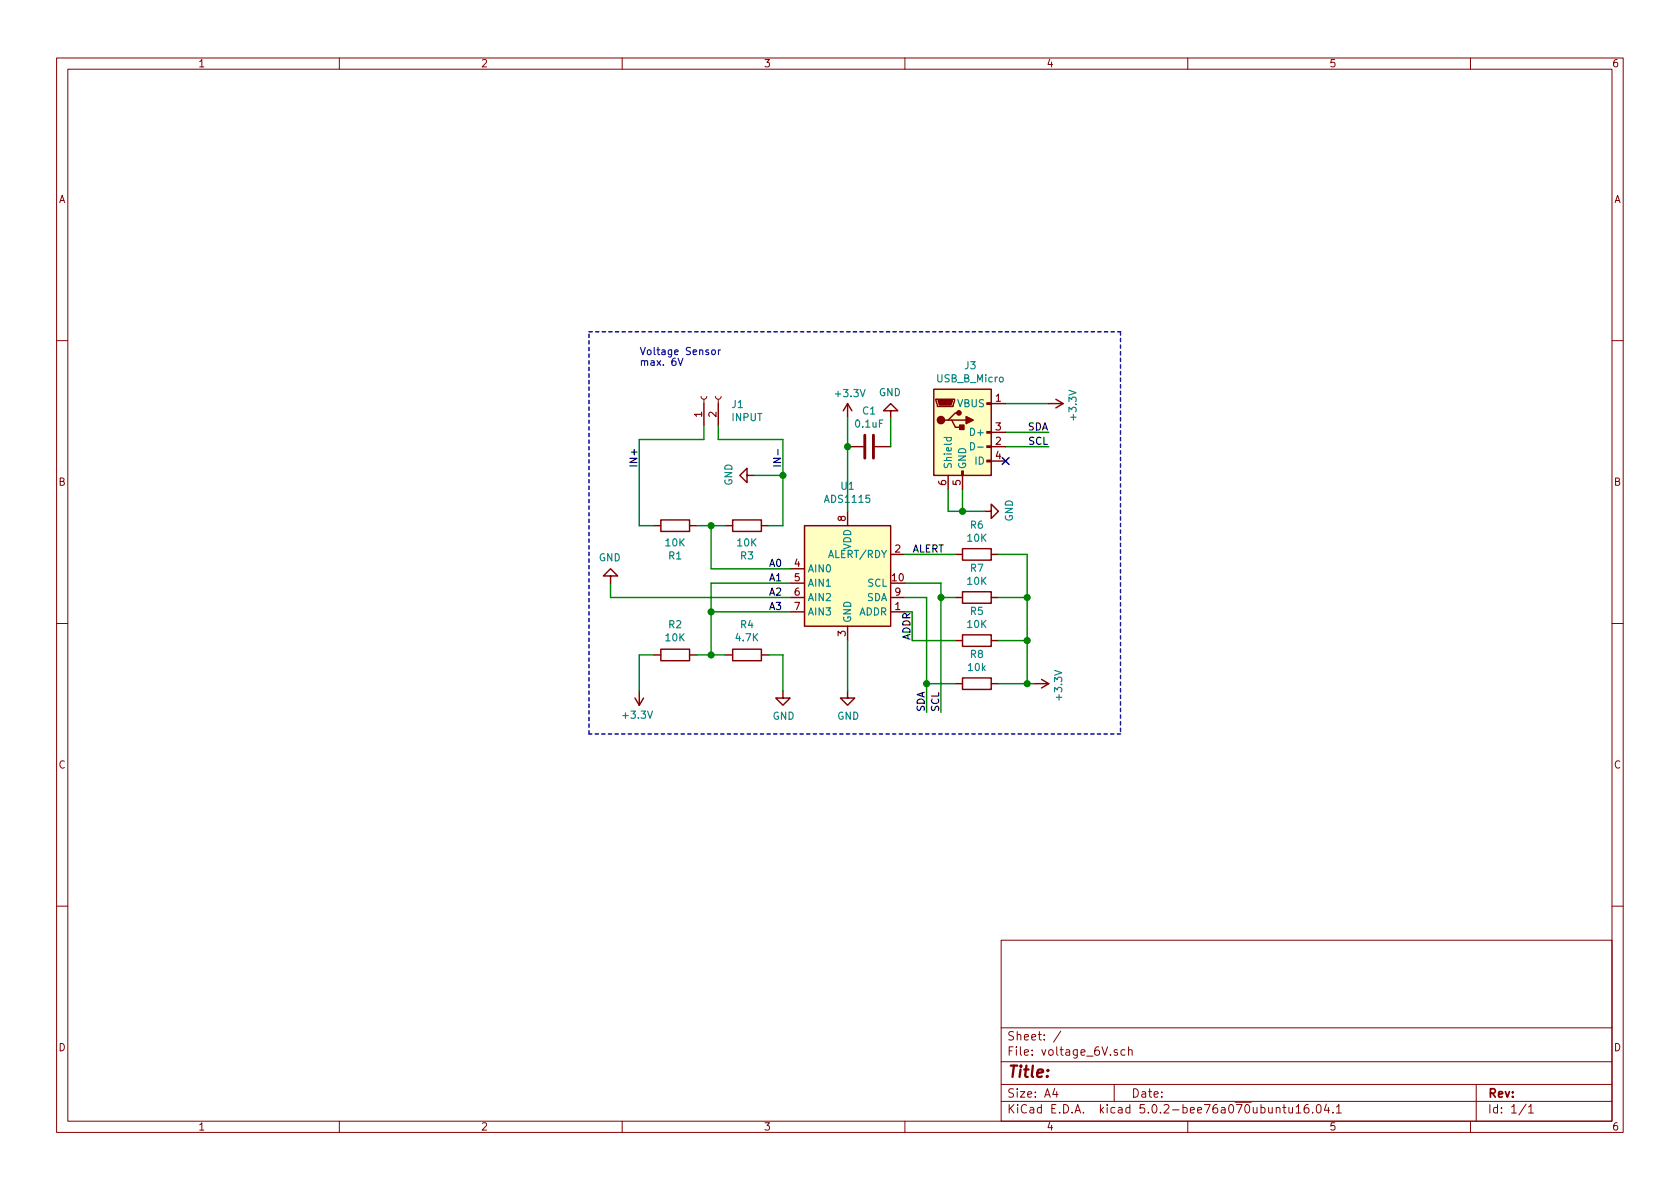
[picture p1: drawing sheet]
EESchema Schematic File Version 4
LIBS:voltage_6V-cache
EELAYER 26 0
EELAYER END
$Descr A4 11693 8268
encoding utf-8
Sheet 1 1
Title ""
Date ""
Rev ""
Comp ""
Comment1 ""
Comment2 ""
Comment3 ""
Comment4 ""
$EndDescr
$Comp
L Analog_ADC:ADS1115IDGS U1
U 1 1
P 5900 4050
F 0 "U1" H 5900 4728 50  0000 C CNN
F 1 "ADS1115" H 5900 4637 50  0000 C CNN
F 2 "voltage_6V_fp:TSSOP-10_3x3mm_P0.5mm" H 5900 3550 50  0001 C CNN
F 3 "http://www.ti.com/lit/ds/symlink/ads1113.pdf" H 5850 3150 50  0001 C CNN
	1    5900 4050
	1    0    0    -1  
$EndComp
$Comp
L power:+3.3V #PWR05
U 1 1
P 5900 2900
F 0 "#PWR05" H 5900 2750 50  0001 C CNN
F 1 "+3.3V" H 5915 3073 50  0000 C CNN
F 2 "" H 5900 2900 50  0001 C CNN
F 3 "" H 5900 2900 50  0001 C CNN
	1    5900 2900
	1    0    0    -1  
$EndComp
$Comp
L power:GND #PWR07
U 1 1
P 6200 2900
F 0 "#PWR07" H 6200 2650 50  0001 C CNN
F 1 "GND" H 6205 2727 50  0000 C CNN
F 2 "" H 6200 2900 50  0001 C CNN
F 3 "" H 6200 2900 50  0001 C CNN
	1    6200 2900
	-1   0    0    1   
$EndComp
Wire Wire Line
	5900 2900 5900 3100
$Comp
L Device:C C1
U 1 1
P 6050 3100
F 0 "C1" V 5798 3100 50  0000 C CNN
F 1 "0.1uF" V 5889 3100 50  0000 C CNN
F 2 "voltage_6V_fp:C_0402_1005Metric" H 6088 2950 50  0001 C CNN
F 3 "~" H 6050 3100 50  0001 C CNN
	1    6050 3100
	0    1    1    0   
$EndComp
Connection ~ 5900 3100
Wire Wire Line
	5900 3100 5900 3550
Wire Wire Line
	6200 3100 6200 2900
$Comp
L power:GND #PWR06
U 1 1
P 5900 4800
F 0 "#PWR06" H 5900 4550 50  0001 C CNN
F 1 "GND" H 5905 4627 50  0000 C CNN
F 2 "" H 5900 4800 50  0001 C CNN
F 3 "" H 5900 4800 50  0001 C CNN
	1    5900 4800
	1    0    0    -1  
$EndComp
$Comp
L Device:R R5
U 1 1
P 6800 4450
F 0 "R5" V 6593 4450 50  0000 C CNN
F 1 "10K" V 6684 4450 50  0000 C CNN
F 2 "voltage_6V_fp:R_0402_1005Metric" V 6730 4450 50  0001 C CNN
F 3 "~" H 6800 4450 50  0001 C CNN
	1    6800 4450
	0    1    1    0   
$EndComp
Wire Wire Line
	6350 4250 6350 4450
Wire Wire Line
	6300 4150 6450 4150
Wire Wire Line
	6300 4050 6550 4050
Wire Wire Line
	6550 4050 6550 4150
Wire Wire Line
	7000 2800 7300 2800
Wire Wire Line
	7000 3100 7300 3100
Wire Wire Line
	7000 3000 7300 3000
Wire Wire Line
	6700 3400 6700 3550
Text Label 7300 3100 2    50   ~ 0
SCL
Text Label 7300 3000 2    50   ~ 0
SDA
$Comp
L power:GND #PWR09
U 1 1
P 6850 3550
F 0 "#PWR09" H 6850 3300 50  0001 C CNN
F 1 "GND" H 6855 3377 50  0000 C CNN
F 2 "" H 6850 3550 50  0001 C CNN
F 3 "" H 6850 3550 50  0001 C CNN
	1    6850 3550
	0    -1   -1   0   
$EndComp
$Comp
L power:+3.3V #PWR08
U 1 1
P 7300 2800
F 0 "#PWR08" H 7300 2650 50  0001 C CNN
F 1 "+3.3V" H 7315 2973 50  0000 C CNN
F 2 "" H 7300 2800 50  0001 C CNN
F 3 "" H 7300 2800 50  0001 C CNN
	1    7300 2800
	0    1    1    0   
$EndComp
Text Label 6550 4950 1    50   ~ 0
SCL
Text Label 6450 4950 1    50   ~ 0
SDA
$Comp
L Device:R R8
U 1 1
P 6800 4750
F 0 "R8" V 6593 4750 50  0000 C CNN
F 1 "10k" V 6684 4750 50  0000 C CNN
F 2 "voltage_6V_fp:R_0402_1005Metric" V 6730 4750 50  0001 C CNN
F 3 "~" H 6800 4750 50  0001 C CNN
	1    6800 4750
	0    1    1    0   
$EndComp
$Comp
L Device:R R7
U 1 1
P 6800 4150
F 0 "R7" V 6593 4150 50  0000 C CNN
F 1 "10K" V 6684 4150 50  0000 C CNN
F 2 "voltage_6V_fp:R_0402_1005Metric" V 6730 4150 50  0001 C CNN
F 3 "~" H 6800 4150 50  0001 C CNN
	1    6800 4150
	0    1    1    0   
$EndComp
Wire Wire Line
	6650 4150 6550 4150
Wire Wire Line
	6650 4750 6450 4750
Wire Wire Line
	6950 4150 7150 4150
Wire Wire Line
	6950 4750 7150 4750
$Comp
L power:+3.3V #PWR010
U 1 1
P 7200 4750
F 0 "#PWR010" H 7200 4600 50  0001 C CNN
F 1 "+3.3V" H 7215 4923 50  0000 C CNN
F 2 "" H 7200 4750 50  0001 C CNN
F 3 "" H 7200 4750 50  0001 C CNN
	1    7200 4750
	0    1    1    0   
$EndComp
$Comp
L Device:R R6
U 1 1
P 6800 3850
F 0 "R6" V 6593 3850 50  0000 C CNN
F 1 "10K" V 6684 3850 50  0000 C CNN
F 2 "voltage_6V_fp:R_0402_1005Metric" V 6730 3850 50  0001 C CNN
F 3 "~" H 6800 3850 50  0001 C CNN
	1    6800 3850
	0    1    1    0   
$EndComp
Connection ~ 7150 4150
Wire Wire Line
	6950 3850 7150 3850
Wire Wire Line
	7150 3850 7150 4150
Wire Wire Line
	6300 4250 6350 4250
$Comp
L Device:R R4
U 1 1
P 5200 4550
F 0 "R4" V 5407 4550 50  0000 C CNN
F 1 "4.7K" V 5316 4550 50  0000 C CNN
F 2 "voltage_6V_fp:R_0402_1005Metric" V 5130 4550 50  0001 C CNN
F 3 "~" H 5200 4550 50  0001 C CNN
	1    5200 4550
	0    -1   -1   0   
$EndComp
$Comp
L Device:R R2
U 1 1
P 4700 4550
F 0 "R2" V 4907 4550 50  0000 C CNN
F 1 "10K" V 4816 4550 50  0000 C CNN
F 2 "voltage_6V_fp:R_0402_1005Metric" V 4630 4550 50  0001 C CNN
F 3 "~" H 4700 4550 50  0001 C CNN
	1    4700 4550
	0    -1   -1   0   
$EndComp
Wire Wire Line
	4850 4550 4950 4550
Wire Wire Line
	4950 4550 4950 4250
Wire Wire Line
	4950 4250 5500 4250
Connection ~ 4950 4550
Wire Wire Line
	4950 4550 5050 4550
$Comp
L power:GND #PWR04
U 1 1
P 5450 4800
F 0 "#PWR04" H 5450 4550 50  0001 C CNN
F 1 "GND" H 5455 4627 50  0000 C CNN
F 2 "" H 5450 4800 50  0001 C CNN
F 3 "" H 5450 4800 50  0001 C CNN
	1    5450 4800
	1    0    0    -1  
$EndComp
Wire Wire Line
	5450 4800 5450 4550
Wire Wire Line
	5450 4550 5350 4550
$Comp
L power:+3.3V #PWR02
U 1 1
P 4450 4800
F 0 "#PWR02" H 4450 4650 50  0001 C CNN
F 1 "+3.3V" H 4465 4973 50  0000 C CNN
F 2 "" H 4450 4800 50  0001 C CNN
F 3 "" H 4450 4800 50  0001 C CNN
	1    4450 4800
	-1   0    0    1   
$EndComp
Wire Wire Line
	4450 4800 4450 4550
Wire Wire Line
	4450 4550 4550 4550
$Comp
L Device:R R3
U 1 1
P 5200 3650
F 0 "R3" V 5407 3650 50  0000 C CNN
F 1 "10K" V 5316 3650 50  0000 C CNN
F 2 "voltage_6V_fp:R_0402_1005Metric" V 5130 3650 50  0001 C CNN
F 3 "~" H 5200 3650 50  0001 C CNN
	1    5200 3650
	0    -1   1    0   
$EndComp
$Comp
L Device:R R1
U 1 1
P 4700 3650
F 0 "R1" V 4907 3650 50  0000 C CNN
F 1 "10K" V 4816 3650 50  0000 C CNN
F 2 "voltage_6V_fp:R_0402_1005Metric" V 4630 3650 50  0001 C CNN
F 3 "~" H 4700 3650 50  0001 C CNN
	1    4700 3650
	0    -1   1    0   
$EndComp
Wire Wire Line
	4850 3650 4950 3650
Wire Wire Line
	4950 3650 4950 3950
Wire Wire Line
	4950 3950 5500 3950
Connection ~ 4950 3650
Wire Wire Line
	4950 3650 5050 3650
$Comp
L power:GND #PWR03
U 1 1
P 5250 3300
F 0 "#PWR03" H 5250 3050 50  0001 C CNN
F 1 "GND" H 5255 3127 50  0000 C CNN
F 2 "" H 5250 3300 50  0001 C CNN
F 3 "" H 5250 3300 50  0001 C CNN
	1    5250 3300
	0    1    -1   0   
$EndComp
Wire Wire Line
	5450 3650 5350 3650
Wire Wire Line
	4450 3650 4550 3650
Connection ~ 6550 4150
Wire Wire Line
	6300 3850 6650 3850
Wire Wire Line
	4250 4150 4250 4050
$Comp
L power:GND #PWR01
U 1 1
P 4250 4050
F 0 "#PWR01" H 4250 3800 50  0001 C CNN
F 1 "GND" H 4255 3877 50  0000 C CNN
F 2 "" H 4250 4050 50  0001 C CNN
F 3 "" H 4250 4050 50  0001 C CNN
	1    4250 4050
	-1   0    0    1   
$EndComp
Text Label 5350 3950 0    50   ~ 0
A0
Text Label 5350 4050 0    50   ~ 0
A1
Text Label 5350 4150 0    50   ~ 0
A2
Text Label 5350 4250 0    50   ~ 0
A3
Text Label 6350 4450 1    50   ~ 0
ADDR
Text Label 6350 3850 0    50   ~ 0
ALERT
Wire Wire Line
	5500 4050 4950 4050
Text Notes 4450 2550 0    50   ~ 0
Voltage Sensor\nmax. 6V
Wire Wire Line
	7150 4150 7150 4450
Wire Wire Line
	6650 4450 6350 4450
Wire Wire Line
	6950 4450 7150 4450
Connection ~ 7150 4450
Wire Wire Line
	6550 4150 6550 4950
Connection ~ 6450 4750
Wire Wire Line
	6450 4750 6450 4950
Wire Wire Line
	7150 4450 7150 4750
Wire Wire Line
	6450 4150 6450 4750
Wire Wire Line
	7200 4750 7150 4750
Connection ~ 7150 4750
Wire Wire Line
	5900 4450 5900 4800
$Comp
L voltage_6V:Connector_USB_B_Micro J3
U 1 1
P 6700 3000
F 0 "J3" H 6755 3467 50  0000 C CNN
F 1 "USB_B_Micro" H 6755 3376 50  0000 C CNN
F 2 "voltage_6V_fp:USB_Micro-B_GCT_USB3076-30-A" H 6850 2950 50  0001 C CNN
F 3 "~" H 6850 2950 50  0001 C CNN
	1    6700 3000
	1    0    0    -1  
$EndComp
Wire Wire Line
	6600 3400 6600 3550
Wire Wire Line
	6600 3550 6700 3550
Wire Wire Line
	6700 3550 6850 3550
Connection ~ 6700 3550
Wire Wire Line
	4450 3050 4450 3650
Wire Wire Line
	5250 3300 5450 3300
Connection ~ 5450 3300
Wire Wire Line
	5450 3300 5450 3050
Wire Wire Line
	5450 3300 5450 3650
Wire Notes Line
	4100 2300 7800 2300
Wire Notes Line
	7800 5100 4100 5100
Wire Notes Line
	4100 5100 4100 2300
Wire Notes Line
	7800 2300 7800 5100
$Comp
L voltage_6V:Connector_Conn_01x02_Female J1
U 1 1
P 4900 2750
F 0 "J1" V 4840 2562 50  0000 R CNN
F 1 "INPUT" V 4749 2562 50  0000 R CNN
F 2 "voltage_6V_fp:PinHeader_1x02_P2.54mm_Vertical" H 4900 2750 50  0001 C CNN
F 3 "~" H 4900 2750 50  0001 C CNN
	1    4900 2750
	0    -1   -1   0   
$EndComp
Text Label 4450 3250 1    50   ~ 0
IN+
Text Label 5450 3250 1    50   ~ 0
IN-
Wire Wire Line
	4250 4150 5500 4150
Wire Wire Line
	4950 4250 4950 4050
Connection ~ 4950 4250
Wire Wire Line
	4450 3050 4900 3050
Wire Wire Line
	4900 3050 4900 2950
Wire Wire Line
	5450 3050 5000 3050
Wire Wire Line
	5000 3050 5000 2950
NoConn ~ 7000 3200
$EndSCHEMATC
